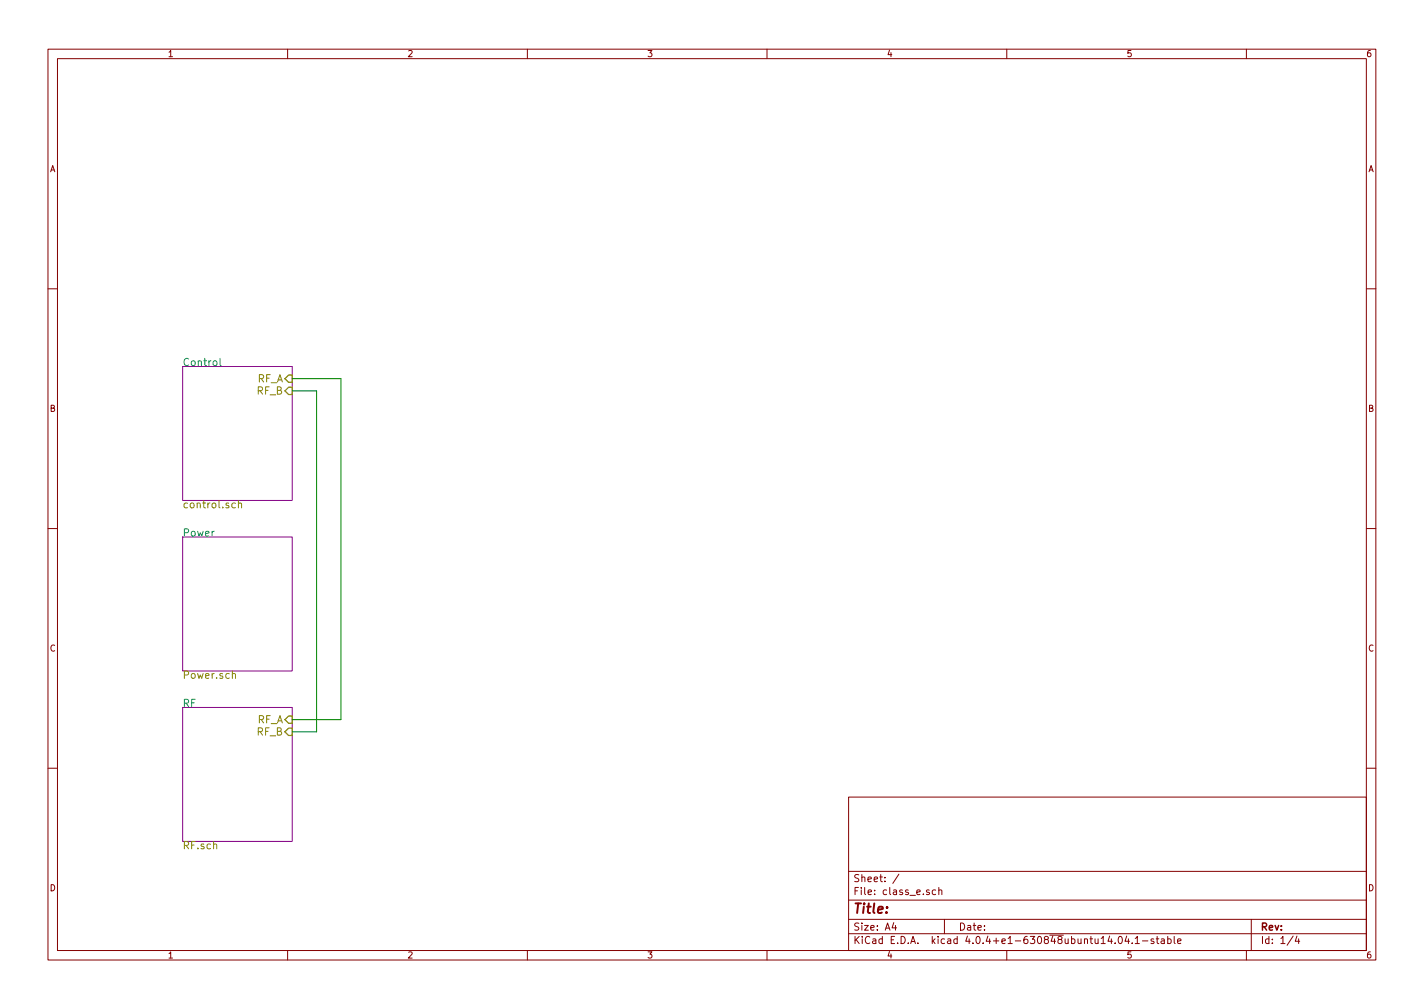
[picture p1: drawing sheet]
EESchema Schematic File Version 2
LIBS:power
LIBS:device
LIBS:transistors
LIBS:conn
LIBS:linear
LIBS:regul
LIBS:74xx
LIBS:cmos4000
LIBS:adc-dac
LIBS:memory
LIBS:xilinx
LIBS:microcontrollers
LIBS:dsp
LIBS:microchip
LIBS:analog_switches
LIBS:motorola
LIBS:texas
LIBS:intel
LIBS:audio
LIBS:interface
LIBS:digital-audio
LIBS:philips
LIBS:display
LIBS:cypress
LIBS:siliconi
LIBS:opto
LIBS:atmel
LIBS:contrib
LIBS:valves
LIBS:wbraun_ic_lib
LIBS:class_e-cache
EELAYER 25 0
EELAYER END
$Descr A4 11693 8268
encoding utf-8
Sheet 1 4
Title ""
Date ""
Rev ""
Comp ""
Comment1 ""
Comment2 ""
Comment3 ""
Comment4 ""
$EndDescr
$Sheet
S 1500 3000 900  1100
U 5832761A
F0 "Control" 60
F1 "control.sch" 60
F2 "RF_A" I R 2400 3100 60 
F3 "RF_B" I R 2400 3200 60 
$EndSheet
$Sheet
S 1500 4400 900  1100
U 58327666
F0 "Power" 60
F1 "Power.sch" 60
$EndSheet
$Sheet
S 1500 5800 900  1100
U 58327681
F0 "RF" 60
F1 "RF.sch" 60
F2 "RF_A" I R 2400 5900 60 
F3 "RF_B" I R 2400 6000 60 
$EndSheet
Wire Wire Line
	2400 3100 2800 3100
Wire Wire Line
	2800 3100 2800 5900
Wire Wire Line
	2800 5900 2400 5900
Wire Wire Line
	2400 3200 2600 3200
Wire Wire Line
	2600 3200 2600 6000
Wire Wire Line
	2600 6000 2400 6000
$EndSCHEMATC
